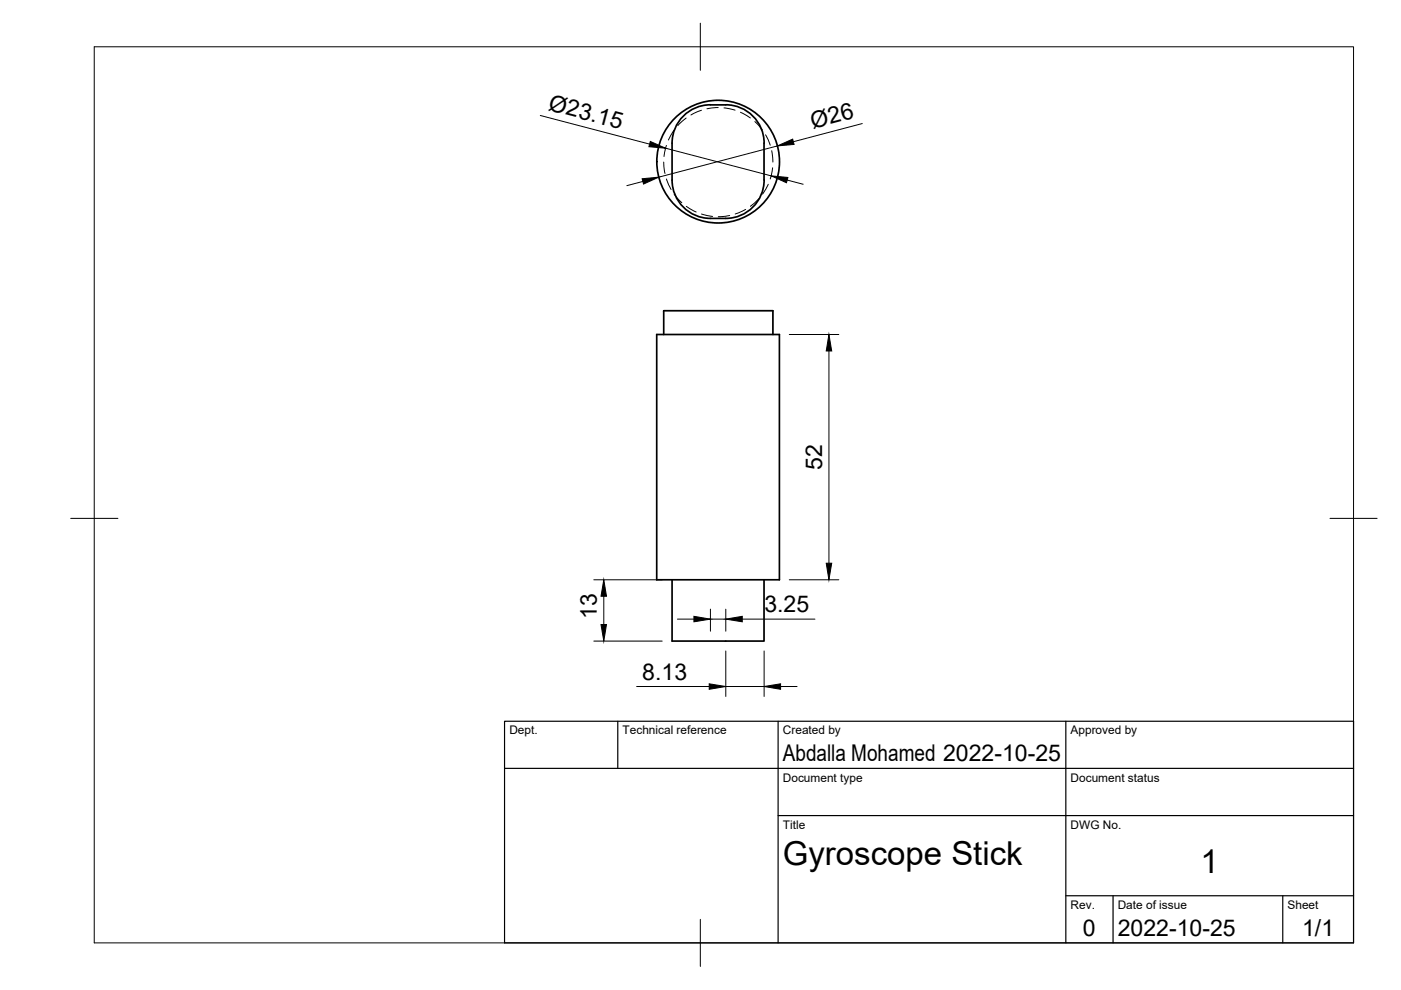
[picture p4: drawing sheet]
<svg xmlns="http://www.w3.org/2000/svg" width="297mm" height="210mm" viewBox="0 0 297 210" stroke-linecap="round" stroke-linejoin="round" font-family="sans-serif">
<!-- layer: Visible -->
<g fill="none" stroke="#000" stroke-width=".36">
<path d="M150.6 22.2h3.3M150.6 22.2a8.1 8.1 0 0 0-8.1 8.2v7.8a8.1 8.1 0 0 0 8.1 8.1 12 12 0 0 0 7.4-1.1 8.1 8.1 0 0 0 4-7M153.9 22.2a8.1 8.1 0 0 1 8.1 8.2M162 30.4v7.8M139.2 70.9h26v52h-26zM140.7 70.9v-5h23.2v5M142.5 122.9v13h19.5v-13"/>
<circle cx="152.3" cy="34.3" r="13"/>
</g>
<!-- layer: Hidden -->
<g fill="none" stroke="#000" stroke-width=".21">
<path d="M140.7 34.4l.3 2.4M141.3 37.9l1 2.3M141.3 30.8l-.5 2.4M142.9 27.6l-1.2 2.1M145.5 25l-1.8 1.6M148.7 23.4l-2.2 1M152.3 22.8l-2.4 .3M153.5 22.9l2.4 .5M157 23.8l2.1 1.2M160 25.8l1.6 1.8M162.3 28.6l1 2.2M162.9 39.1l-1.2 2.1"/>
<path d="M163.6 32l.3 2.4M163.8 35.6l-.5 2.3M142.9 41.2l1.6 1.8M145.5 43.7l2.1 1.3M148.7 45.4l2.4 .5M154.7 45.7l-2.4 .2M158.1 44.4l-2.2 1M160.9 42.1l-1.8 1.6"/>
</g>
<!-- layer: BORDER -->
<path d="M20 9.9h267v190h-267zM148.5 4.9v10M15 109.9h10M282 109.9h10M148.5 194.9v10" fill="none" stroke="#000" stroke-width=".21"/>
<!-- layer: TITLEBLOCK -->
<path d="M107 152.9h180v47h-180zM131 152.9v10M165 152.9v47M226 152.9v47M107 162.9h180M165 172.9h122M226 189.9h61M236 189.9v10M272 189.9v10" fill="none" stroke="#000" stroke-width=".25"/>
<!-- layer: FD_Dimensions -->
<g fill="none" stroke="#000" stroke-width=".21">
<path d="M114.6 24.5l23.1 6.1M136.3 38.5l-3.4 .9M141.1 31.4l22.4 5.9M164.8 30.9l-25.1 6.7M166.9 38.2l3.4 .9M182.8 26.2l-14.6 3.8M167.3 70.9h10.5M175.7 74.4v45M125.9 122.9h14.5M125.9 135.9h14.5M128 126.4v6M143.6 131.3h3.5"/>
<path d="M150.6 129.2v4.6M150.6 131.3h3.3M153.9 129.2v4.6M153.9 138v9.7M157.4 131.3h15.4M162 138v9.7M167.3 122.9h10.5M135 145.6h15.4M153.9 145.6h8.1M165.5 145.6h3.5"/>
</g>
<path d="M136.1 37.9l3.6-.3-3.3 1.4zM137.9 30l3.2 1.4-3.5-.3zM163.5 37.3l3.5 .3-.2 1.1zM164.8 30.9l3.3-1.4 .3 1.1zM175.7 70.9l.6 3.5h-1.1zM175.2 119.4h1.1l-.6 3.5zM128 122.9l.6 3.5h-1.2zM127.4 132.4h1.2l-.6 3.5zM147.1 130.7l3.5 .6-3.5 .5zM153.9 131.3l3.5-.6v1.1zM150.4 145l3.5 .6-3.5 .5zM162 145.6l3.5-.6v1.1z" fill="#000" stroke="#000" stroke-width=".21"/>
<g font-size="7">
<text x="166" y="183.4">Gyroscope Stick</text>
<text x="254.5" y="185.2">1</text>
</g>
<g font-size="4.9">
<text x="116.1" y="23.3" transform="rotate(15 116.1 23.3)">Ø23.15</text>
<text x="172.4" y="27.4" transform="rotate(-15 172.4 27.4)">Ø26</text>
<text x="174.3" y="99.6" transform="rotate(-90 174.3 99.6)">52</text>
<text x="126.6" y="131.2" transform="rotate(-90 126.6 131.2)">13</text>
<text x="162.1" y="129.8">3.25</text>
<text x="136.2" y="144.1">8.13</text>
<text x="166" y="161.4">Abdalla Mohamed 2022-10-25</text>
<text x="229.6" y="198.6">0</text>
<text x="237" y="198.4">2022-10-25</text>
<text x="276.1" y="198.6">1/1</text>
</g>
<g font-size="2.5">
<text x="108" y="155.7">Dept.</text>
<text x="132" y="155.7">Technical reference</text>
<text x="166" y="155.7">Created by</text>
<text x="227" y="155.7">Approved by</text>
<text x="166" y="165.7">Document type</text>
<text x="227" y="165.7">Document status</text>
<text x="166" y="175.7">Title</text>
<text x="227" y="175.7">DWG No.</text>
<text x="227" y="192.7">Rev.</text>
<text x="237" y="192.7">Date of issue</text>
<text x="273" y="192.7">Sheet</text>
</g>
</svg>
